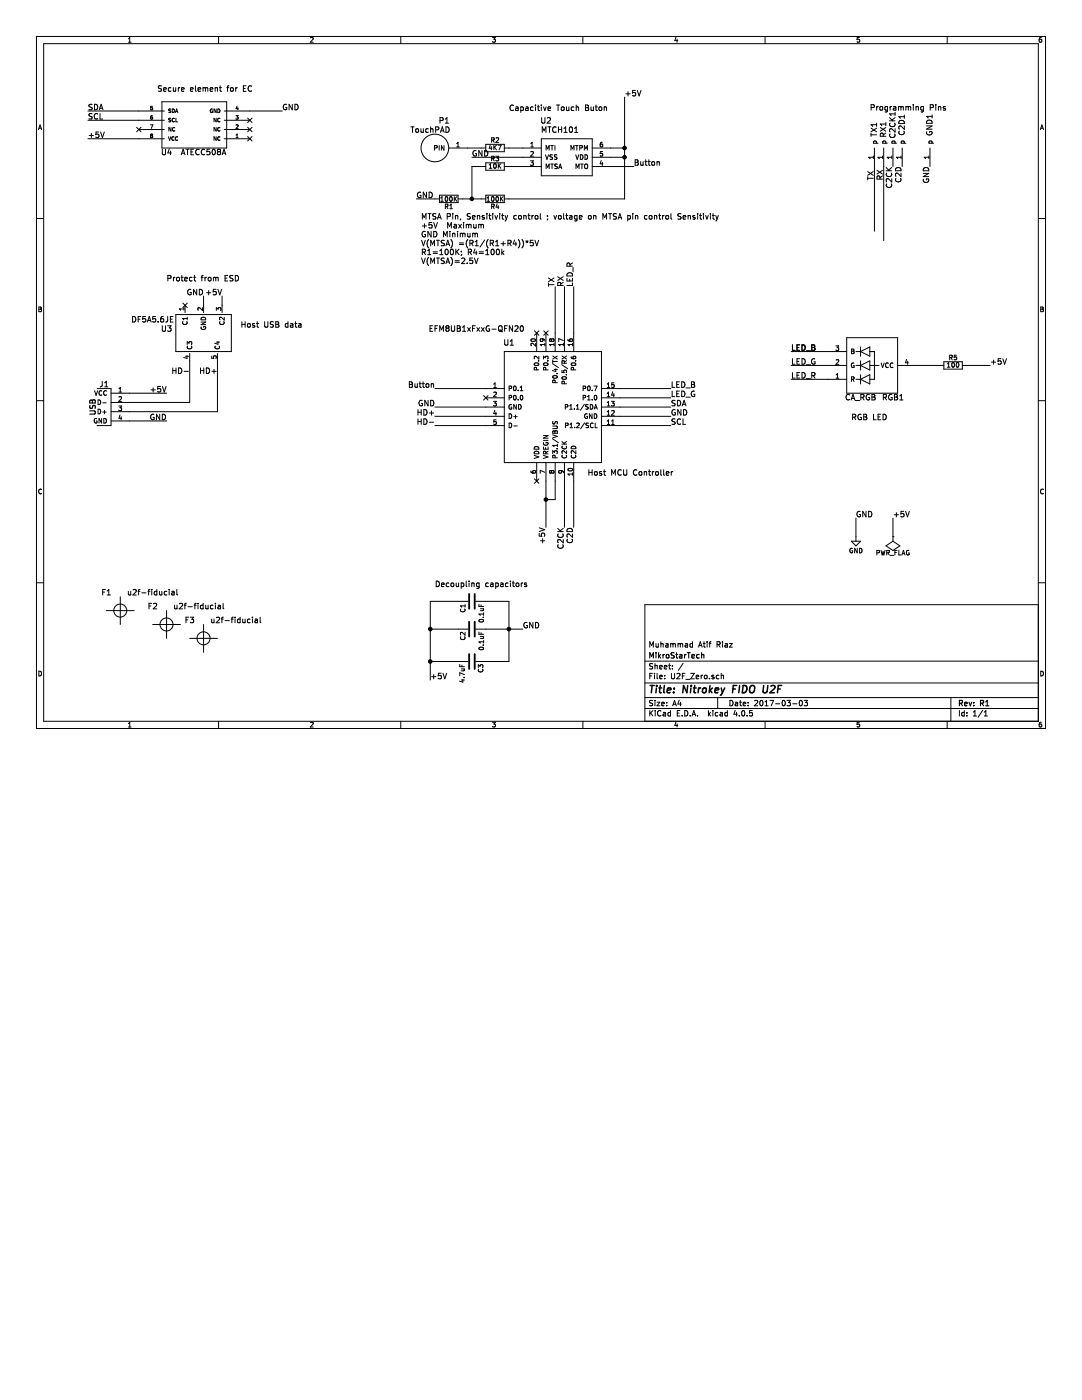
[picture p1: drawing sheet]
EESchema Schematic File Version 2
LIBS:power
LIBS:device
LIBS:transistors
LIBS:conn
LIBS:linear
LIBS:regul
LIBS:74xx
LIBS:cmos4000
LIBS:adc-dac
LIBS:memory
LIBS:xilinx
LIBS:microcontrollers
LIBS:dsp
LIBS:microchip
LIBS:analog_switches
LIBS:motorola
LIBS:texas
LIBS:intel
LIBS:audio
LIBS:interface
LIBS:digital-audio
LIBS:philips
LIBS:display
LIBS:cypress
LIBS:siliconi
LIBS:opto
LIBS:atmel
LIBS:contrib
LIBS:valves
LIBS:U2F_Zero-cache
EELAYER 25 0
EELAYER END
$Descr A4 11693 8268
encoding utf-8
Sheet 1 1
Title "Nitrokey FIDO U2F"
Date "2017-03-03"
Rev "R1"
Comp "MikroStarTech"
Comment1 "Muhammad Atif Riaz"
Comment2 ""
Comment3 ""
Comment4 ""
$EndDescr
$Comp
L ATECC508A-RESCUE-u2f-zero U4
U 1 1
P 2100 1350
F 0 "U4" H 2400 1650 60  0000 C CNN
F 1 "ATECC508A" H 2000 1650 60  0000 C CNN
F 2 "Housings_DFN_QFN:DFN-8-1EP_3x3mm_Pitch0.5mm" H 1700 1600 60  0001 C CNN
F 3 "http://www.atmel.com/Images/Atmel-8923S-CryptoAuth-ATECC508A-Datasheet-Summary.pdf" H 1700 1600 60  0001 C CNN
F 4 "Atmel" H 2100 1350 60  0001 C CNN "MFG Name"
F 5 "?" H 2100 1350 60  0001 C CNN "MFG Part Num"
F 6 "?" H 2100 1350 60  0001 C CNN "Distributer PN"
F 7 "?" H 2100 1350 60  0001 C CNN "Distributer Link"
	1    2100 1350
	-1   0    0    1   
$EndComp
$Comp
L C C2
U 1 1
P 5100 6800
F 0 "C2" H 5125 6900 50  0000 L CNN
F 1 "0.1uF" H 5125 6700 50  0000 L CNN
F 2 "Capacitors_SMD:C_0402" H 5138 6650 50  0001 C CNN
F 3 "http://media.digikey.com/pdf/Data%20Sheets/Samsung%20PDFs/CL_Series_MLCC_ds.pdf" H 5100 6800 50  0001 C CNN
F 4 "Samsung Electro-Mechanics America, Inc" H 5100 6800 60  0001 C CNN "MFG Name"
F 5 "CL05A104MP5NNNC" H 5100 6800 60  0001 C CNN "MFG Part Num"
F 6 "1276-1443-1-ND" H 5100 6800 60  0001 C CNN "Distributer PN"
F 7 "http://www.digikey.com/product-detail/en/CL05A104MP5NNNC/1276-1443-1-ND/3889529" H 5100 6800 60  0001 C CNN "Distributer Link"
	1    5100 6800
	0    -1   1    0   
$EndComp
$Comp
L C C3
U 1 1
P 5100 7150
F 0 "C3" H 5125 7250 50  0000 L CNN
F 1 "4.7uF" H 5125 7050 50  0000 L CNN
F 2 "Capacitors_SMD:C_0603" H 5138 7000 50  0001 C CNN
F 3 "http://media.digikey.com/pdf/Data%20Sheets/Samsung%20PDFs/CL_Series_MLCC_ds.pdf" H 5100 7150 50  0001 C CNN
F 4 "Samsung Electro-Mechanics America, Inc" H 5100 7150 60  0001 C CNN "MFG Name"
F 5 "CL10B475KQ8NQNC" H 5100 7150 60  0001 C CNN "MFG Part Num"
F 6 "1276-2087-1-ND" H 5100 7150 60  0001 C CNN "Distributer PN"
F 7 "http://www.digikey.com/product-detail/en/CL10B475KQ8NQNC/1276-2087-1-ND/3890173" H 5100 7150 60  0001 C CNN "Distributer Link"
	1    5100 7150
	0    1    1    0   
$EndComp
Text Label 950  1500 0    60   ~ 0
+5V
$Comp
L DF5A5.6JE U3
U 1 1
P 2200 3600
F 0 "U3" H 1800 3650 60  0000 C CNN
F 1 "DF5A5.6JE" H 1650 3750 60  0000 C CNN
F 2 "TO_SOT_Packages_SMD:SOT-553" H 2200 3600 60  0001 C CNN
F 3 "http://optoelectronics.liteon.com/upload/download/DS22-2008-0044/S_110_LTST-C19HE1WT.pdf" H 2200 3600 60  0001 C CNN
F 4 "Toshiba Semiconductor and Storage" H 2200 3600 60  0001 C CNN "MFG Name"
F 5 "DF5A5.6JE,LM" H 2200 3600 60  0001 C CNN "MFG Part Num"
F 6 "DF5A5.6JELMCT-ND" H 2200 3600 60  0001 C CNN "Distributer PN"
F 7 "http://www.digikey.com/product-detail/en/DF5A5.6JE,LM/DF5A5.6JELMCT-ND/5403466" H 2200 3600 60  0001 C CNN "Distributer Link"
	1    2200 3600
	1    0    0    -1  
$EndComp
Text Label 5650 6800 0    60   ~ 0
GND
Text Label 4650 7350 0    60   ~ 0
+5V
Text Label 2400 3200 2    60   ~ 0
+5V
Text Label 2200 3200 2    60   ~ 0
GND
Text Label 2050 4050 2    60   ~ 0
HD-
Text Label 2350 4050 2    60   ~ 0
HD+
$Comp
L R R5
U 1 1
P 10300 3950
F 0 "R5" V 10380 3950 50  0000 C CNN
F 1 "100" V 10300 3950 50  0000 C CNN
F 2 "Resistors_SMD:R_0603" V 10230 3950 50  0001 C CNN
F 3 "http://www.vishay.com/docs/20035/dcrcwe3.pdf" H 10300 3950 50  0001 C CNN
F 4 "Vishay Dale" H 10300 3950 60  0001 C CNN "MFG Name"
F 5 "CRCW0603100RFKEA" H 10300 3950 60  0001 C CNN "MFG Part Num"
F 6 "541-100HCT-ND" H 10300 3950 60  0001 C CNN "Distributer PN"
F 7 "http://www.digikey.com/product-detail/en/CRCW0603100RFKEA/541-100HCT-ND/1179695" H 10300 3950 60  0001 C CNN "Distributer Link"
	1    10300 3950
	0    -1   -1   0   
$EndComp
Text Notes 1800 3050 0    60   ~ 0
Protect from ESD
Text Notes 2600 3550 0    60   ~ 0
Host USB data
Text Notes 1700 1000 0    60   ~ 0
Secure element for EC
$Comp
L CA_RGB-RESCUE-u2f-zero RGB1
U 1 1
P 9400 4150
F 0 "RGB1" H 9650 4300 60  0000 C CNN
F 1 "CA_RGB" H 9300 4300 60  0000 C CNN
F 2 "footprints:LED-0606" H 10200 4200 60  0001 C CNN
F 3 "http://optoelectronics.liteon.com/upload/download/DS22-2008-0044/S_110_LTST-C19HE1WT.pdf" H 9400 4200 60  0001 C CNN
F 4 "Lite-On Inc" H 9400 4150 60  0001 C CNN "MFG Name"
F 5 "LTST-C19HE1WT" H 9400 4150 60  0001 C CNN "MFG Part Num"
F 6 "160-2162-1-ND" H 9400 4150 60  0001 C CNN "Distributer PN"
F 7 "http://www.digikey.com/product-detail/en/LTST-C19HE1WT/160-2162-1-ND/4866310" H 9400 4150 60  0001 C CNN "Distributer Link"
	1    9400 4150
	1    0    0    1   
$EndComp
$Comp
L GND #PWR01
U 1 1
P 9250 5800
F 0 "#PWR01" H 9250 5550 50  0001 C CNN
F 1 "GND" H 9250 5650 50  0000 C CNN
F 2 "" H 9250 5800 50  0000 C CNN
F 3 "" H 9250 5800 50  0000 C CNN
	1    9250 5800
	1    0    0    -1  
$EndComp
$Comp
L PWR_FLAG #FLG02
U 1 1
P 9650 5800
F 0 "#FLG02" H 9650 5895 50  0001 C CNN
F 1 "PWR_FLAG" H 9650 5980 50  0000 C CNN
F 2 "" H 9650 5800 50  0000 C CNN
F 3 "" H 9650 5800 50  0000 C CNN
	1    9650 5800
	-1   0    0    1   
$EndComp
Text Label 9650 5600 0    60   ~ 0
+5V
Text Label 9250 5600 0    60   ~ 0
GND
NoConn ~ 2000 3300
Text Label 9650 1800 3    60   ~ 0
C2CK
Text Label 9750 1800 3    60   ~ 0
C2D
$Comp
L debug-pin TX1
U 1 1
P 9250 1950
F 0 "TX1" V 9050 1400 60  0000 C CNN
F 1 "debug-pin" H 9350 1700 60  0001 C CNN
F 2 "footprints:debug" H 9250 1950 60  0001 C CNN
F 3 "" H 9250 1950 60  0000 C CNN
	1    9250 1950
	-1   0    0    1   
$EndComp
$Comp
L debug-pin RX1
U 1 1
P 9350 1950
F 0 "RX1" V 9150 1400 60  0000 C CNN
F 1 "debug-pin" H 9450 1700 60  0001 C CNN
F 2 "footprints:debug" H 9350 1950 60  0001 C CNN
F 3 "" H 9350 1950 60  0000 C CNN
	1    9350 1950
	-1   0    0    1   
$EndComp
$Comp
L debug-pin C2CK1
U 1 1
P 9450 1950
F 0 "C2CK1" V 9250 1350 60  0000 C CNN
F 1 "debug-pin" H 9550 1700 60  0001 C CNN
F 2 "footprints:debug" H 9450 1950 60  0001 C CNN
F 3 "" H 9450 1950 60  0000 C CNN
	1    9450 1950
	-1   0    0    1   
$EndComp
$Comp
L debug-pin C2D1
U 1 1
P 9550 1950
F 0 "C2D1" V 9350 1350 60  0000 C CNN
F 1 "debug-pin" H 9650 1700 60  0001 C CNN
F 2 "footprints:debug" H 9500 2100 60  0001 C CNN
F 3 "" H 9550 1950 60  0000 C CNN
	1    9550 1950
	-1   0    0    1   
$EndComp
Text Label 9450 1950 1    60   ~ 0
TX
Text Label 9550 1950 1    60   ~ 0
RX
NoConn ~ 1500 1400
Text Label 3050 1200 0    60   ~ 0
GND
NoConn ~ 2700 1500
NoConn ~ 2700 1400
NoConn ~ 2700 1300
Wire Wire Line
	4650 6500 4650 7350
Wire Wire Line
	4650 7150 4950 7150
Wire Wire Line
	4650 6800 4950 6800
Connection ~ 4650 7150
Wire Wire Line
	5500 7150 5250 7150
Wire Wire Line
	5500 6500 5500 7150
Connection ~ 5500 6800
Connection ~ 4650 6800
Wire Wire Line
	5250 6800 5650 6800
Wire Wire Line
	9650 5800 9650 5600
Wire Wire Line
	9250 5600 9250 5800
Wire Wire Line
	2200 3300 2200 3200
Wire Wire Line
	2400 3300 2400 3200
Wire Wire Line
	9450 1800 9450 2500
Text Label 10700 3950 0    60   ~ 0
+5V
Text Label 6100 5700 3    60   ~ 0
C2CK
Text Label 6200 5700 3    60   ~ 0
C2D
Wire Wire Line
	9550 1800 9550 2600
Wire Wire Line
	3050 1200 2700 1200
Text Label 5900 5700 3    60   ~ 0
+5V
$Comp
L debug-pin GND1
U 1 1
P 9850 1950
F 0 "GND1" V 9650 1350 60  0000 C CNN
F 1 "debug-pin" H 9950 1700 60  0001 C CNN
F 2 "footprints:debug" H 9550 2050 60  0001 C CNN
F 3 "" H 9850 1950 60  0000 C CNN
	1    9850 1950
	-1   0    0    1   
$EndComp
Text Label 10050 1800 3    60   ~ 0
GND
$Comp
L u2f-fiducial F1
U 1 1
P 1300 6600
F 0 "F1" H 1150 6800 60  0000 C CNN
F 1 "u2f-fiducial" H 1650 6800 60  0000 C CNN
F 2 "footprints:u2f-fiducial" H 1300 6600 60  0001 C CNN
F 3 "" H 1300 6600 60  0000 C CNN
	1    1300 6600
	1    0    0    -1  
$EndComp
$Comp
L u2f-fiducial F2
U 1 1
P 1800 6750
F 0 "F2" H 1650 6950 60  0000 C CNN
F 1 "u2f-fiducial" H 2150 6950 60  0000 C CNN
F 2 "footprints:u2f-fiducial" H 1800 6750 60  0001 C CNN
F 3 "" H 1800 6750 60  0000 C CNN
	1    1800 6750
	1    0    0    -1  
$EndComp
$Comp
L u2f-fiducial F3
U 1 1
P 2200 6900
F 0 "F3" H 2050 7100 60  0000 C CNN
F 1 "u2f-fiducial" H 2550 7100 60  0000 C CNN
F 2 "footprints:u2f-fiducial" H 2200 6900 60  0001 C CNN
F 3 "" H 2200 6900 60  0000 C CNN
	1    2200 6900
	1    0    0    -1  
$EndComp
$Comp
L MTCH101 U2
U 1 1
P 6100 1700
F 0 "U2" H 5900 2100 60  0000 C CNN
F 1 "MTCH101" H 6050 2000 60  0000 C CNN
F 2 "TO_SOT_Packages_SMD:SOT-23-6" H 6100 1700 60  0001 C CNN
F 3 "" H 6100 1700 60  0001 C CNN
	1    6100 1700
	1    0    0    -1  
$EndComp
$Comp
L TouchPAD P1
U 1 1
P 4700 1600
F 0 "P1" H 4600 1900 60  0000 C CNN
F 1 "TouchPAD" H 4750 1800 60  0000 C CNN
F 2 "footprints:TouchPad" H 4700 1600 60  0001 C CNN
F 3 "" H 4700 1600 60  0001 C CNN
	1    4700 1600
	-1   0    0    -1  
$EndComp
$Comp
L R R2
U 1 1
P 5350 1600
F 0 "R2" V 5430 1600 50  0000 C CNN
F 1 "4K7" V 5350 1600 50  0000 C CNN
F 2 "Resistors_SMD:R_0603" V 5280 1600 50  0001 C CNN
F 3 "http://www.vishay.com/docs/20035/dcrcwe3.pdf" H 5350 1600 50  0001 C CNN
F 4 "Vishay Dale" H 5350 1600 60  0001 C CNN "MFG Name"
F 5 "?" H 5350 1600 60  0001 C CNN "MFG Part Num"
F 6 "?" H 5350 1600 60  0001 C CNN "Distributer PN"
F 7 "?" H 5350 1600 60  0001 C CNN "Distributer Link"
	1    5350 1600
	0    -1   -1   0   
$EndComp
Wire Wire Line
	5500 1600 5650 1600
Wire Wire Line
	5050 1600 5200 1600
Wire Wire Line
	5100 1700 5650 1700
Text Label 5100 1700 0    60   ~ 0
GND
Text Label 4700 4200 2    60   ~ 0
Button
Text Label 6850 1800 0    60   ~ 0
Button
$Comp
L R R3
U 1 1
P 5350 1800
F 0 "R3" V 5430 1800 50  0000 C CNN
F 1 "10K" V 5350 1800 50  0000 C CNN
F 2 "Resistors_SMD:R_0603" V 5280 1800 50  0001 C CNN
F 3 "http://www.vishay.com/docs/20035/dcrcwe3.pdf" H 5350 1800 50  0001 C CNN
F 4 "Vishay Dale" H 5350 1800 60  0001 C CNN "MFG Name"
F 5 "?" H 5350 1800 60  0001 C CNN "MFG Part Num"
F 6 "?" H 5350 1800 60  0001 C CNN "Distributer PN"
F 7 "?" H 5350 1800 60  0001 C CNN "Distributer Link"
	1    5350 1800
	0    -1   -1   0   
$EndComp
Wire Wire Line
	6600 1700 6750 1700
Wire Wire Line
	6750 1050 6750 2150
Wire Wire Line
	5500 1800 5650 1800
$Comp
L R R1
U 1 1
P 4850 2150
F 0 "R1" V 4930 2150 50  0000 C CNN
F 1 "100K" V 4850 2150 50  0000 C CNN
F 2 "Resistors_SMD:R_0603" V 4780 2150 50  0001 C CNN
F 3 "http://www.vishay.com/docs/20035/dcrcwe3.pdf" H 4850 2150 50  0001 C CNN
F 4 "Vishay Dale" H 4850 2150 60  0001 C CNN "MFG Name"
F 5 "?" H 4850 2150 60  0001 C CNN "MFG Part Num"
F 6 "?" H 4850 2150 60  0001 C CNN "Distributer PN"
F 7 "?" H 4850 2150 60  0001 C CNN "Distributer Link"
	1    4850 2150
	0    1    1    0   
$EndComp
$Comp
L R R4
U 1 1
P 5350 2150
F 0 "R4" V 5430 2150 50  0000 C CNN
F 1 "100K" V 5350 2150 50  0000 C CNN
F 2 "Resistors_SMD:R_0603" V 5280 2150 50  0001 C CNN
F 3 "http://www.vishay.com/docs/20035/dcrcwe3.pdf" H 5350 2150 50  0001 C CNN
F 4 "Vishay Dale" H 5350 2150 60  0001 C CNN "MFG Name"
F 5 "?" H 5350 2150 60  0001 C CNN "MFG Part Num"
F 6 "?" H 5350 2150 60  0001 C CNN "Distributer PN"
F 7 "?" H 5350 2150 60  0001 C CNN "Distributer Link"
	1    5350 2150
	0    1    1    0   
$EndComp
Wire Wire Line
	6750 2150 5500 2150
Connection ~ 6750 1700
Wire Wire Line
	5000 2150 5200 2150
Wire Wire Line
	5200 1800 5100 1800
Wire Wire Line
	5100 1800 5100 2150
Connection ~ 5100 2150
Wire Wire Line
	4700 2150 4500 2150
Text Label 4500 2150 0    60   ~ 0
GND
Text Label 6750 1050 0    60   ~ 0
+5V
$Comp
L C C1
U 1 1
P 5100 6500
F 0 "C1" H 5125 6600 50  0000 L CNN
F 1 "0.1uF" H 5125 6400 50  0000 L CNN
F 2 "Capacitors_SMD:C_0402" H 5138 6350 50  0001 C CNN
F 3 "http://media.digikey.com/pdf/Data%20Sheets/Samsung%20PDFs/CL_Series_MLCC_ds.pdf" H 5100 6500 50  0001 C CNN
F 4 "Samsung Electro-Mechanics America, Inc" H 5100 6500 60  0001 C CNN "MFG Name"
F 5 "CL05A104MP5NNNC" H 5100 6500 60  0001 C CNN "MFG Part Num"
F 6 "1276-1443-1-ND" H 5100 6500 60  0001 C CNN "Distributer PN"
F 7 "http://www.digikey.com/product-detail/en/CL05A104MP5NNNC/1276-1443-1-ND/3889529" H 5100 6500 60  0001 C CNN "Distributer Link"
	1    5100 6500
	0    -1   1    0   
$EndComp
Wire Wire Line
	5250 6500 5500 6500
Wire Wire Line
	4950 6500 4650 6500
$Comp
L EFM8UB1xFxxG-QFN20 U1
U 1 1
P 6000 4400
F 0 "U1" H 5500 5100 60  0000 C CNN
F 1 "EFM8UB1xFxxG-QFN20" H 5150 5250 60  0000 C CNN
F 2 "footprints:QFN-20-0.5mm-user" H 5800 4450 60  0001 C CNN
F 3 "" H 5800 4450 60  0001 C CNN
	1    6000 4400
	1    0    0    -1  
$EndComp
Wire Wire Line
	6600 1600 6750 1600
Connection ~ 6750 1600
Wire Wire Line
	6600 1800 6850 1800
Wire Wire Line
	1500 1200 950  1200
Wire Wire Line
	1500 1300 950  1300
Wire Wire Line
	1500 1500 950  1500
Text Label 950  1200 0    60   ~ 0
SDA
Text Label 950  1300 0    60   ~ 0
SCL
Wire Wire Line
	1400 4350 2050 4350
Wire Wire Line
	2050 4350 2050 3900
Wire Wire Line
	1400 4450 2350 4450
Wire Wire Line
	2350 4450 2350 3900
$Comp
L USB_Plug J1
U 1 1
P 1200 4400
F 0 "J1" H 1125 4650 60  0000 C CNN
F 1 "USB_Plug" H 1100 4150 60  0001 C CNN
F 2 "footprints:USB-A-PLUG" H 1200 4400 60  0001 C CNN
F 3 "" H 1200 4400 60  0000 C CNN
	1    1200 4400
	1    0    0    -1  
$EndComp
Wire Wire Line
	1400 4550 1800 4550
Wire Wire Line
	1400 4250 1800 4250
Text Label 1800 4550 2    60   ~ 0
GND
Text Label 1800 4250 2    60   ~ 0
+5V
Wire Wire Line
	5250 4600 4700 4600
Wire Wire Line
	5250 4500 4700 4500
Wire Wire Line
	5250 4400 4700 4400
Text Label 4700 4400 2    60   ~ 0
GND
Text Label 4700 4600 2    60   ~ 0
HD-
Text Label 4700 4500 2    60   ~ 0
HD+
Wire Wire Line
	5900 5200 5900 5700
Wire Wire Line
	6100 5200 6100 5700
Wire Wire Line
	6200 5200 6200 5700
Wire Wire Line
	6700 4600 7250 4600
Wire Wire Line
	6700 4400 7250 4400
Wire Wire Line
	6700 4500 7250 4500
Text Label 7250 4500 0    60   ~ 0
GND
Text Label 7250 4600 0    60   ~ 0
SCL
Text Label 7250 4400 0    60   ~ 0
SDA
Wire Wire Line
	6000 5200 6000 5400
Wire Wire Line
	6000 5400 5900 5400
Connection ~ 5900 5400
Wire Wire Line
	8950 3800 8550 3800
Wire Wire Line
	8950 3950 8550 3950
Wire Wire Line
	8950 4100 8550 4100
Text Label 8550 3800 0    60   ~ 0
LED_B
Text Label 8550 3950 0    60   ~ 0
LED_G
Text Label 8550 4100 0    60   ~ 0
LED_R
Wire Wire Line
	9900 3950 10150 3950
Wire Wire Line
	10450 3950 10700 3950
NoConn ~ 5800 5200
Wire Wire Line
	6700 4300 7250 4300
Wire Wire Line
	6700 4200 7250 4200
Wire Wire Line
	6200 3600 6200 3100
Text Label 8550 3800 0    60   ~ 0
LED_B
Text Label 7250 4200 0    60   ~ 0
LED_B
Text Label 7250 4300 0    60   ~ 0
LED_G
Text Label 6200 3100 1    60   ~ 0
LED_R
Wire Wire Line
	6100 3600 6100 3100
Wire Wire Line
	6000 3600 6000 3100
Text Label 6000 3100 1    60   ~ 0
TX
Text Label 6100 3100 1    60   ~ 0
RX
Wire Wire Line
	5250 4200 4700 4200
NoConn ~ 5250 4300
NoConn ~ 5800 3600
NoConn ~ 5900 3600
Text Notes 6350 5150 0    60   ~ 0
Host MCU Controller\n
Text Notes 9200 4550 0    60   ~ 0
RGB LED\n
Text Notes 4700 6450 0    60   ~ 0
Decoupling capacitors\n\n
Text Notes 9400 1300 0    60   ~ 0
Programming Pins\n\n
Text Notes 5500 1400 0    60   ~ 0
Capacitive Touch Buton\n\n\n
Text Notes 4550 3150 0    60   ~ 0
MTSA Pin, Sensitivity control ; voltage on MTSA pin control Sensitivity\n+5V  Maximum\nGND Minimum\nV(MTSA) =(R1/(R1+R4))*5V\nR1=100K; R4=100k\nV(MTSA)=2.5V\n\n\n\n
$EndSCHEMATC
